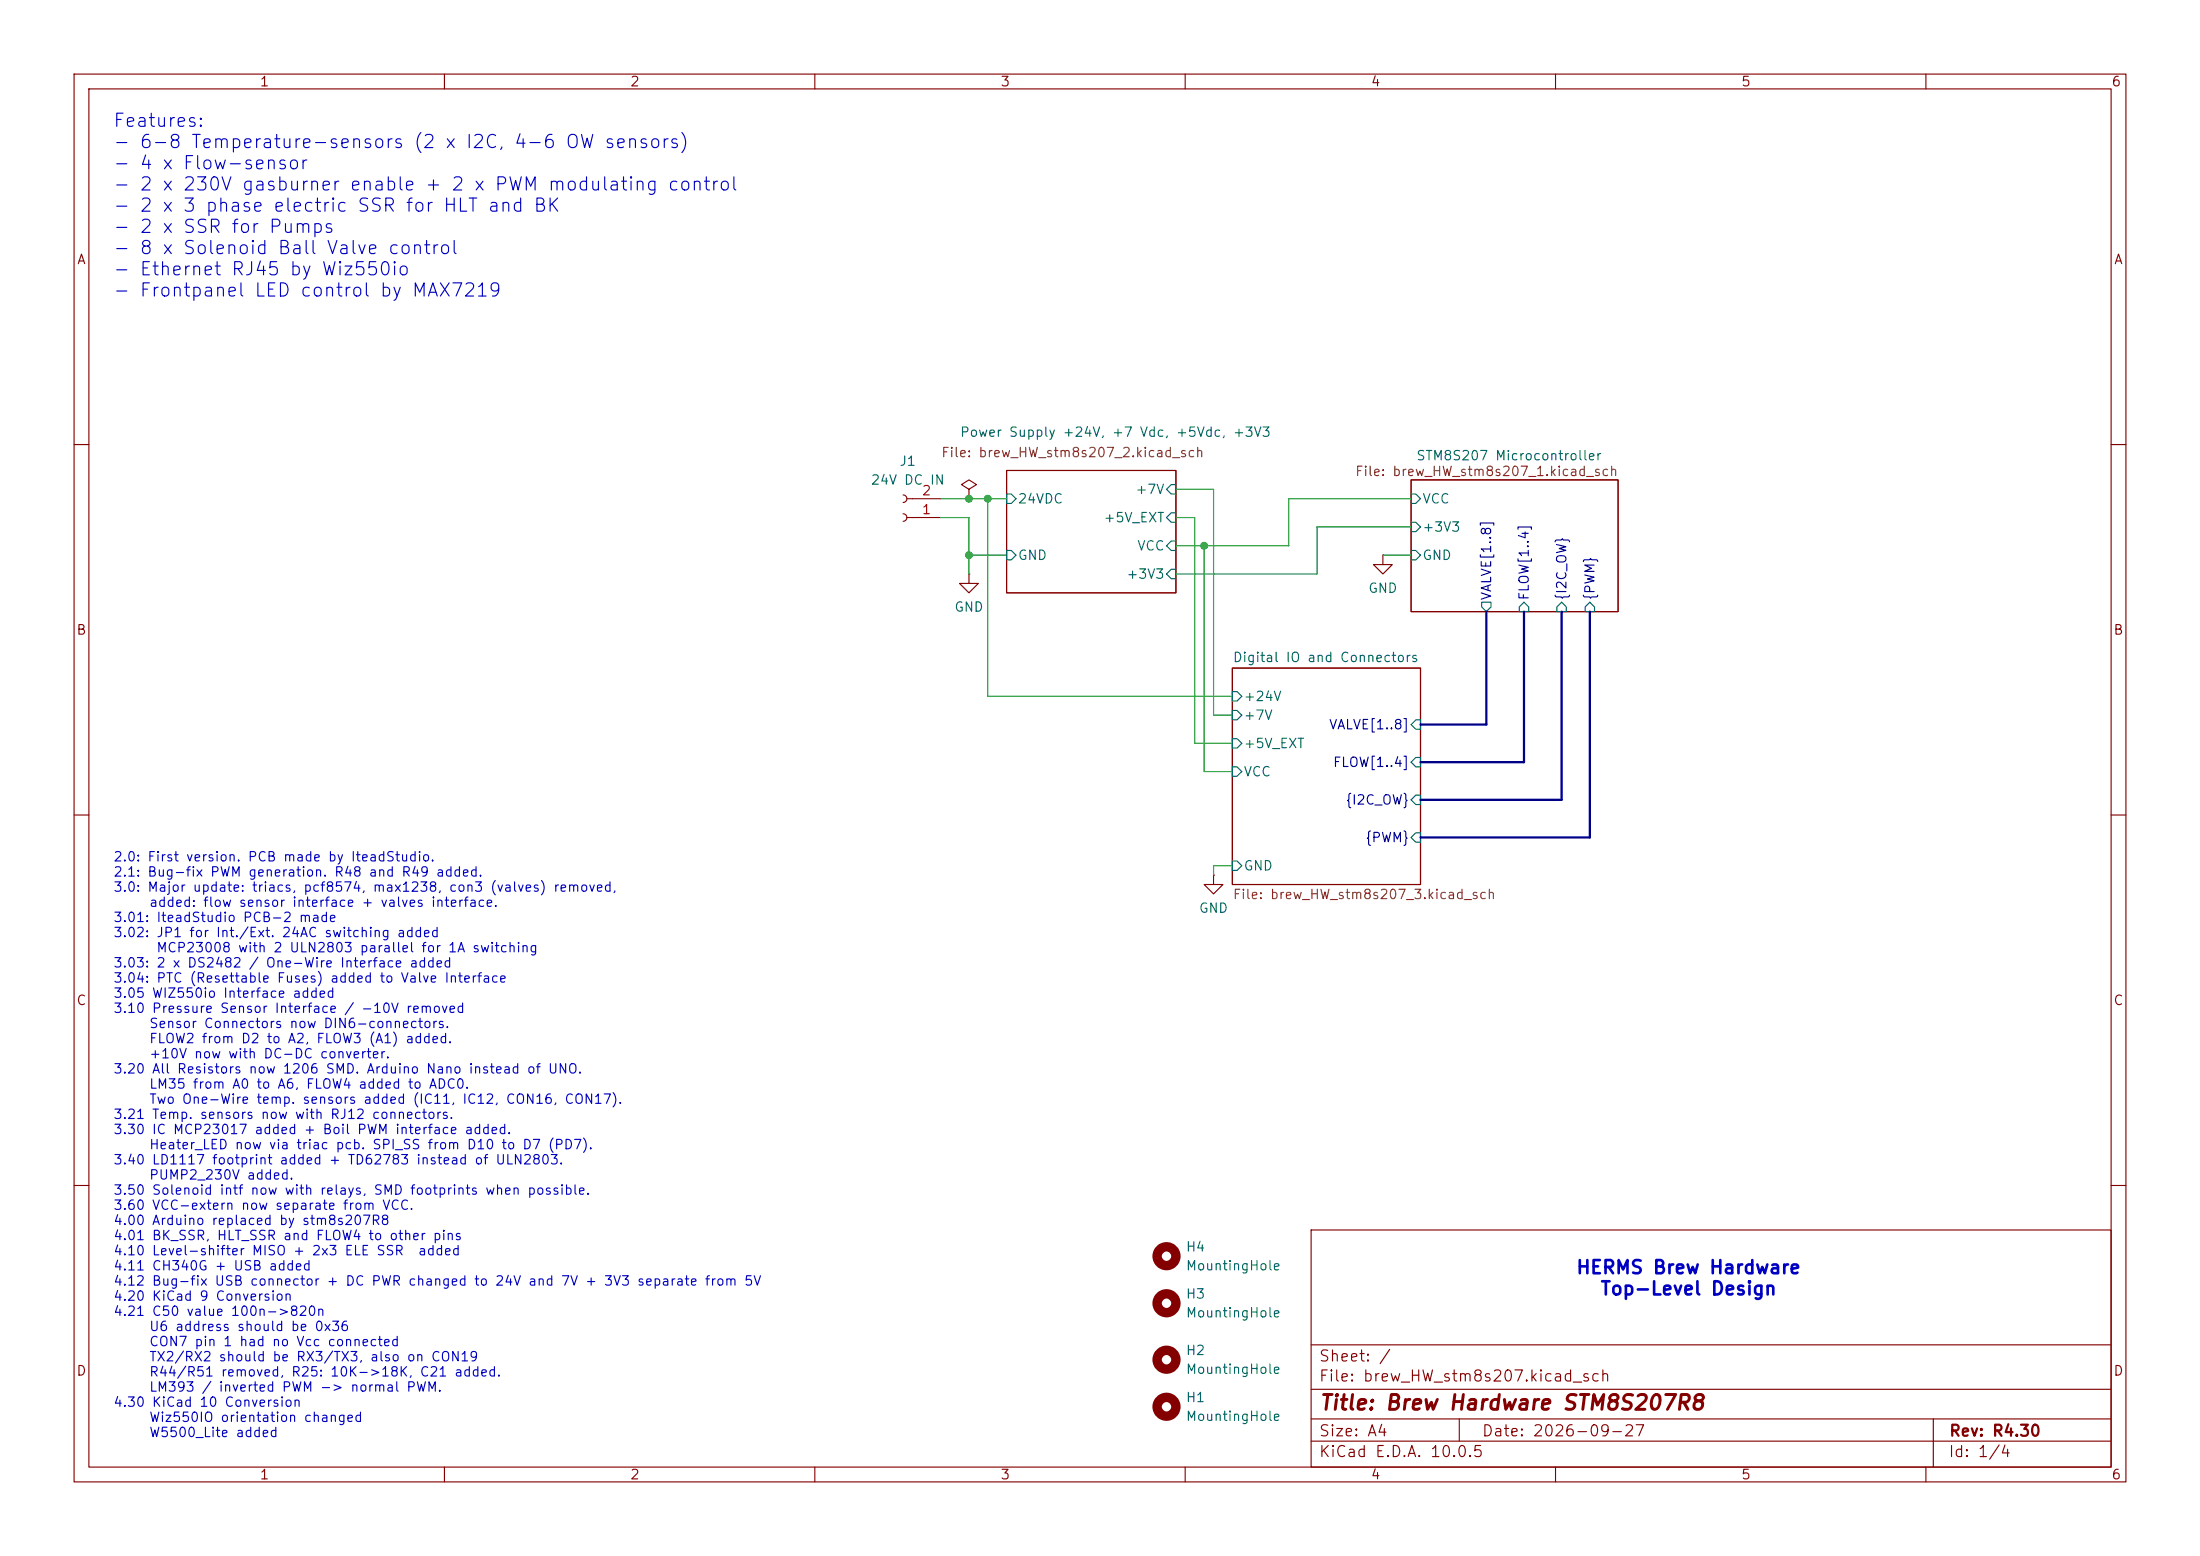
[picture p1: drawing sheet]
(kicad_sch
 (version 20260306)
 (generator "eeschema")
 (generator_version "10.0")
 (paper "A4")
 (title_block
  (title "Brew Hardware STM8S207R8")
  (date "2026-09-27")
  (rev "R4.30"))
 (lib_symbols
  (symbol "Connector:Conn_01x02_Socket"
   (pin_names
    (offset 1.016) (hide yes)) (exclude_from_sim no) (in_bom yes) (on_board yes)
   (in_pos_files yes)
   (duplicate_pin_numbers_are_jumpers no)
   (property "Reference" "J" (at 0 2.54 0) (show_name no) (do_not_autoplace no) (effects (font (size 1.27 1.27))))
   (property "Value" "Conn_01x02_Socket" (at 0 -5.08 0) (show_name no) (do_not_autoplace no) (effects (font (size 1.27 1.27))))
   (property "Footprint" "" (at 0 0 0) (show_name no) (do_not_autoplace no) (hide yes) (effects (font (size 1.27 1.27))))
   (property "Datasheet" "" (at 0 0 0) (show_name no) (do_not_autoplace no) (hide yes) (effects (font (size 1.27 1.27))))
   (property "Description" "Generic connector, single row, 01x02, script generated" (at 0 0 0) (show_name no) (do_not_autoplace no) (hide yes) (effects (font (size 1.27 1.27))))
   (property "ki_locked" "" (at 0 0 0) (show_name no) (do_not_autoplace no) (effects (font (size 1.27 1.27))))
   (symbol "Conn_01x02_Socket_1_1"
    (polyline (pts (xy -1.27 0) (xy -0.508 0)) (stroke (width 0.1524) (type default)) (fill (type none)))
    (polyline (pts (xy -1.27 -2.54) (xy -0.508 -2.54)) (stroke (width 0.1524) (type default)) (fill (type none)))
    (arc (start 0 -0.508) (mid -0.5058 0) (end 0 0.508) (stroke (width 0.1524) (type default)) (fill (type none)))
    (arc (start 0 -3.048) (mid -0.5058 -2.54) (end 0 -2.032) (stroke (width 0.1524) (type default)) (fill (type none)))
    (pin passive line (at -5.08 0 0) (length 3.81) (name "Pin_1" (effects (font (size 1.27 1.27)))) (number "1" (effects (font (size 1.27 1.27)))))
    (pin passive line (at -5.08 -2.54 0) (length 3.81) (name "Pin_2" (effects (font (size 1.27 1.27)))) (number "2" (effects (font (size 1.27 1.27))))))
   (embedded_fonts no))
  (symbol "Mechanical:MountingHole"
   (pin_names
    (offset 1.016)) (exclude_from_sim no) (in_bom no) (on_board yes)
   (in_pos_files yes)
   (duplicate_pin_numbers_are_jumpers no)
   (property "Reference" "H" (at 0 5.08 0) (show_name no) (do_not_autoplace no) (effects (font (size 1.27 1.27))))
   (property "Value" "MountingHole" (at 0 3.175 0) (show_name no) (do_not_autoplace no) (effects (font (size 1.27 1.27))))
   (property "Footprint" "" (at 0 0 0) (show_name no) (do_not_autoplace no) (hide yes) (effects (font (size 1.27 1.27))))
   (property "Datasheet" "" (at 0 0 0) (show_name no) (do_not_autoplace no) (hide yes) (effects (font (size 1.27 1.27))))
   (property "Description" "Mounting Hole without connection" (at 0 0 0) (show_name no) (do_not_autoplace no) (hide yes) (effects (font (size 1.27 1.27))))
   (symbol "MountingHole_0_1"
    (circle (center 0 0) (radius 1.27) (stroke (width 1.27) (type default)) (fill (type none))))
   (embedded_fonts no))
  (symbol "power:GND"
   (power global)
   (pin_numbers (hide yes))
   (pin_names
    (offset 0) (hide yes)) (exclude_from_sim no) (in_bom yes) (on_board yes)
   (in_pos_files yes)
   (duplicate_pin_numbers_are_jumpers no)
   (property "Reference" "#PWR" (at 0 -6.35 0) (show_name no) (do_not_autoplace no) (hide yes) (effects (font (size 1.27 1.27))))
   (property "Value" "GND" (at 0 -3.81 0) (show_name no) (do_not_autoplace no) (effects (font (size 1.27 1.27))))
   (property "Footprint" "" (at 0 0 0) (show_name no) (do_not_autoplace no) (hide yes) (effects (font (size 1.27 1.27))))
   (property "Datasheet" "" (at 0 0 0) (show_name no) (do_not_autoplace no) (hide yes) (effects (font (size 1.27 1.27))))
   (property "Description" "Power symbol creates a global label with name \"GND\" , ground" (at 0 0 0) (show_name no) (do_not_autoplace no) (hide yes) (effects (font (size 1.27 1.27))))
   (symbol "GND_0_1"
    (polyline (pts (xy 0 0) (xy 0 -1.27) (xy 1.27 -1.27) (xy 0 -2.54) (xy -1.27 -1.27) (xy 0 -1.27)) (stroke (width 0) (type default)) (fill (type none))))
   (symbol "GND_1_1"
    (pin power_in line (at 0 0 270) (length 0) (name "" (effects (font (size 1.27 1.27)))) (number "1" (effects (font (size 1.27 1.27))))))
   (embedded_fonts no))
  (symbol "power:PWR_FLAG"
   (power global)
   (pin_numbers (hide yes))
   (pin_names
    (offset 0) (hide yes)) (exclude_from_sim no) (in_bom yes) (on_board yes)
   (in_pos_files yes)
   (duplicate_pin_numbers_are_jumpers no)
   (property "Reference" "#FLG" (at 0 1.905 0) (show_name no) (do_not_autoplace no) (hide yes) (effects (font (size 1.27 1.27))))
   (property "Value" "PWR_FLAG" (at 0 3.81 0) (show_name no) (do_not_autoplace no) (effects (font (size 1.27 1.27))))
   (property "Footprint" "" (at 0 0 0) (show_name no) (do_not_autoplace no) (hide yes) (effects (font (size 1.27 1.27))))
   (property "Datasheet" "" (at 0 0 0) (show_name no) (do_not_autoplace no) (hide yes) (effects (font (size 1.27 1.27))))
   (property "Description" "Special symbol for telling ERC where power comes from" (at 0 0 0) (show_name no) (do_not_autoplace no) (hide yes) (effects (font (size 1.27 1.27))))
   (symbol "PWR_FLAG_0_0"
    (pin power_out line (at 0 0 90) (length 0) (name "" (effects (font (size 1.27 1.27)))) (number "1" (effects (font (size 1.27 1.27))))))
   (symbol "PWR_FLAG_0_1"
    (polyline (pts (xy 0 0) (xy 0 1.27) (xy -1.016 1.905) (xy 0 2.54) (xy 1.016 1.905) (xy 0 1.27)) (stroke (width 0) (type default)) (fill (type none))))
   (embedded_fonts no)))
 (text "Features:\n- 6-8 Temperature-sensors (2 x I2C, 4-6 OW sensors)\n- 4 x Flow-sensor\n- 2 x 230V gasburner enable + 2 x PWM modulating control\n- 2 x 3 phase electric SSR for HLT and BK\n- 2 x SSR for Pumps\n- 8 x Solenoid Ball Valve control\n- Ethernet RJ45 by Wiz550io\n- Frontpanel LED control by MAX7219"
  (exclude_from_sim no)
  (at 15.24 27.94 0)
  (effects (font (size 1.778 1.778)) (justify left)))
 (text "2.0: First version. PCB made by IteadStudio.\n2.1: Bug-fix PWM generation. R48 and R49 added.\n3.0: Major update: triacs, pcf8574, max1238, con3 (valves) removed,\n     added: flow sensor interface + valves interface.\n3.01: IteadStudio PCB-2 made\n3.02: JP1 for Int./Ext. 24AC switching added\n      MCP23008 with 2 ULN2803 parallel for 1A switching\n3.03: 2 x DS2482 / One-Wire Interface added\n3.04: PTC (Resettable Fuses) added to Valve Interface\n3.05 WIZ550io Interface added\n3.10 Pressure Sensor Interface / -10V removed\n     Sensor Connectors now DIN6-connectors.\n     FLOW2 from D2 to A2, FLOW3 (A1) added.\n     +10V now with DC-DC converter.\n3.20 All Resistors now 1206 SMD. Arduino Nano instead of UNO.\n     LM35 from A0 to A6, FLOW4 added to ADC0.\n     Two One-Wire temp. sensors added (IC11, IC12, CON16, CON17).\n3.21 Temp. sensors now with RJ12 connectors.\n3.30 IC MCP23017 added + Boil PWM interface added.\n     Heater_LED now via triac pcb. SPI_SS from D10 to D7 (PD7).\n3.40 LD1117 footprint added + TD62783 instead of ULN2803.\n     PUMP2_230V added.\n3.50 Solenoid intf now with relays, SMD footprints when possible.\n3.60 VCC-extern now separate from VCC.\n4.00 Arduino replaced by stm8s207R8\n4.01 BK_SSR, HLT_SSR and FLOW4 to other pins\n4.10 Level-shifter MISO + 2x3 ELE SSR  added\n4.11 CH340G + USB added\n4.12 Bug-fix USB connector + DC PWR changed to 24V and 7V + 3V3 separate from 5V\n4.20 KiCad 9 Conversion\n4.21 C50 value 100n->820n\n     U6 address should be 0x36\n     CON7 pin 1 had no Vcc connected\n     TX2/RX2 should be RX3/TX3, also on CON19\n     R44/R51 removed, R25: 10K->18K, C21 added.\n     LM393 / inverted PWM -> normal PWM. \n4.30 KiCad 10 Conversion\n     Wiz550IO orientation changed\n     W5500_Lite added\n"
  (exclude_from_sim no)
  (at 15.24 194.31 0)
  (effects (font (size 1.27 1.27)) (justify left bottom)))
 (text "HERMS Brew Hardware\nTop-Level Design"
  (exclude_from_sim no)
  (at 227.965 172.72 0)
  (effects (font (size 1.778 1.778) (thickness 0.3556)
    (bold yes))))
 (junction
  (at 130.81 67.31)
  (diameter 0)
  (color 0 0 0 0))
 (junction
  (at 162.56 73.66)
  (diameter 0)
  (color 0 0 0 0))
 (junction
  (at 130.81 74.93)
  (diameter 0)
  (color 0 0 0 0))
 (junction
  (at 133.35 67.31)
  (diameter 0)
  (color 0 0 0 0))
 (wire
  (pts (xy 162.56 73.66) (xy 173.99 73.66))
  (stroke (width 0) (type default)))
 (wire
  (pts (xy 163.83 66.04) (xy 163.83 96.52))
  (stroke (width 0) (type default)))
 (bus
  (pts (xy 214.63 113.03) (xy 214.63 82.55))
  (stroke (width 0) (type default)))
 (bus
  (pts (xy 205.74 102.87) (xy 191.77 102.87))
  (stroke (width 0) (type default)))
 (wire
  (pts (xy 158.75 73.66) (xy 162.56 73.66))
  (stroke (width 0) (type default)))
 (bus
  (pts (xy 200.66 82.55) (xy 200.66 97.79))
  (stroke (width 0) (type default)))
 (bus
  (pts (xy 205.74 82.55) (xy 205.74 102.87))
  (stroke (width 0) (type default)))
 (bus
  (pts (xy 191.77 113.03) (xy 214.63 113.03))
  (stroke (width 0) (type default)))
 (wire
  (pts (xy 161.29 100.33) (xy 166.37 100.33))
  (stroke (width 0) (type default)))
 (wire
  (pts (xy 173.99 73.66) (xy 173.99 67.31))
  (stroke (width 0) (type default)))
 (wire
  (pts (xy 162.56 104.14) (xy 162.56 73.66))
  (stroke (width 0) (type default)))
 (wire
  (pts (xy 133.35 93.98) (xy 133.35 67.31))
  (stroke (width 0) (type default)))
 (wire
  (pts (xy 133.35 67.31) (xy 135.89 67.31))
  (stroke (width 0) (type default)))
 (wire
  (pts (xy 130.81 74.93) (xy 135.89 74.93))
  (stroke (width 0) (type default)))
 (bus
  (pts (xy 200.66 97.79) (xy 191.77 97.79))
  (stroke (width 0) (type default)))
 (wire
  (pts (xy 173.99 67.31) (xy 190.5 67.31))
  (stroke (width 0) (type default)))
 (wire
  (pts (xy 158.75 77.47) (xy 177.8 77.47))
  (stroke (width 0) (type default)))
 (wire
  (pts (xy 158.75 66.04) (xy 163.83 66.04))
  (stroke (width 0) (type default)))
 (wire
  (pts (xy 127 67.31) (xy 130.81 67.31))
  (stroke (width 0) (type default)))
 (wire
  (pts (xy 190.5 74.93) (xy 186.69 74.93))
  (stroke (width 0) (type default)))
 (wire
  (pts (xy 127 69.85) (xy 130.81 69.85))
  (stroke (width 0) (type default)))
 (bus
  (pts (xy 210.82 82.55) (xy 210.82 107.95))
  (stroke (width 0) (type default)))
 (wire
  (pts (xy 163.83 96.52) (xy 166.37 96.52))
  (stroke (width 0) (type default)))
 (wire
  (pts (xy 166.37 116.84) (xy 163.83 116.84))
  (stroke (width 0) (type default)))
 (wire
  (pts (xy 177.8 77.47) (xy 177.8 71.12))
  (stroke (width 0) (type default)))
 (wire
  (pts (xy 130.81 74.93) (xy 130.81 77.47))
  (stroke (width 0) (type default)))
 (wire
  (pts (xy 158.75 69.85) (xy 161.29 69.85))
  (stroke (width 0) (type default)))
 (wire
  (pts (xy 161.29 69.85) (xy 161.29 100.33))
  (stroke (width 0) (type default)))
 (wire
  (pts (xy 133.35 93.98) (xy 166.37 93.98))
  (stroke (width 0) (type default)))
 (wire
  (pts (xy 163.83 116.84) (xy 163.83 118.11))
  (stroke (width 0) (type default)))
 (bus
  (pts (xy 210.82 107.95) (xy 191.77 107.95))
  (stroke (width 0) (type default)))
 (wire
  (pts (xy 130.81 74.93) (xy 130.81 69.85))
  (stroke (width 0) (type default)))
 (wire
  (pts (xy 177.8 71.12) (xy 190.5 71.12))
  (stroke (width 0) (type default)))
 (wire
  (pts (xy 166.37 104.14) (xy 162.56 104.14))
  (stroke (width 0) (type default)))
 (wire
  (pts (xy 130.81 67.31) (xy 133.35 67.31))
  (stroke (width 0) (type default)))
 (symbol
  (lib_id "Mechanical:MountingHole")
  (at 157.48 169.545 0)
  (unit 1)
  (body_style 1)
  (exclude_from_sim no)
  (in_bom no)
  (on_board yes)
  (in_pos_files yes)
  (dnp no)
  (fields_autoplaced yes)
  (property "Reference" "H4" (at 160.02 168.2749 0) (show_name no) (do_not_autoplace no) (effects (font (size 1.27 1.27)) (justify left)))
  (property "Value" "MountingHole" (at 160.02 170.8149 0) (show_name no) (do_not_autoplace no) (effects (font (size 1.27 1.27)) (justify left)))
  (property "Footprint" "MountingHole:MountingHole_3.2mm_M3" (at 157.48 169.545 0) (hide yes) (show_name no) (do_not_autoplace no) (effects (font (size 1.27 1.27))))
  (property "Datasheet" "" (at 157.48 169.545 0) (hide yes) (show_name no) (do_not_autoplace no) (effects (font (size 1.27 1.27))))
  (property "Description" "Mounting Hole without connection" (at 157.48 169.545 0) (hide yes) (show_name no) (do_not_autoplace no) (effects (font (size 1.27 1.27)))))
 (symbol
  (lib_id "Connector:Conn_01x02_Socket")
  (at 121.92 69.85 180)
  (unit 1)
  (body_style 1)
  (exclude_from_sim no)
  (in_bom yes)
  (on_board yes)
  (in_pos_files yes)
  (dnp no)
  (fields_autoplaced yes)
  (property "Reference" "J1" (at 122.555 62.23 0) (show_name no) (do_not_autoplace no) (effects (font (size 1.27 1.27))))
  (property "Value" "24V DC IN" (at 122.555 64.77 0) (show_name no) (do_not_autoplace no) (effects (font (size 1.27 1.27))))
  (property "Footprint" "Library_Emile:AK500_2" (at 121.92 69.85 0) (hide yes) (show_name no) (do_not_autoplace no) (effects (font (size 1.27 1.27))))
  (property "Datasheet" "" (at 121.92 69.85 0) (hide yes) (show_name no) (do_not_autoplace no) (effects (font (size 1.27 1.27))))
  (property "Description" "Generic connector, single row, 01x02, script generated" (at 121.92 69.85 0) (hide yes) (show_name no) (do_not_autoplace no) (effects (font (size 1.27 1.27))))
  (pin "2")
  (pin "1"))
 (symbol
  (lib_id "Mechanical:MountingHole")
  (at 157.48 189.865 0)
  (unit 1)
  (body_style 1)
  (exclude_from_sim no)
  (in_bom no)
  (on_board yes)
  (in_pos_files yes)
  (dnp no)
  (fields_autoplaced yes)
  (property "Reference" "H1" (at 160.02 188.5949 0) (show_name no) (do_not_autoplace no) (effects (font (size 1.27 1.27)) (justify left)))
  (property "Value" "MountingHole" (at 160.02 191.1349 0) (show_name no) (do_not_autoplace no) (effects (font (size 1.27 1.27)) (justify left)))
  (property "Footprint" "MountingHole:MountingHole_3.2mm_M3" (at 157.48 189.865 0) (hide yes) (show_name no) (do_not_autoplace no) (effects (font (size 1.27 1.27))))
  (property "Datasheet" "" (at 157.48 189.865 0) (hide yes) (show_name no) (do_not_autoplace no) (effects (font (size 1.27 1.27))))
  (property "Description" "Mounting Hole without connection" (at 157.48 189.865 0) (hide yes) (show_name no) (do_not_autoplace no) (effects (font (size 1.27 1.27)))))
 (symbol
  (lib_id "power:PWR_FLAG")
  (at 130.81 67.31 0)
  (unit 1)
  (body_style 1)
  (exclude_from_sim no)
  (in_bom yes)
  (on_board yes)
  (in_pos_files yes)
  (dnp no)
  (fields_autoplaced yes)
  (property "Reference" "#FLG01" (at 130.81 65.405 0) (hide yes) (show_name no) (do_not_autoplace no) (effects (font (size 1.27 1.27))))
  (property "Value" "PWR_FLAG" (at 130.81 62.23 0) (hide yes) (show_name no) (do_not_autoplace no) (effects (font (size 1.27 1.27))))
  (property "Footprint" "" (at 130.81 67.31 0) (hide yes) (show_name no) (do_not_autoplace no) (effects (font (size 1.27 1.27))))
  (property "Datasheet" "" (at 130.81 67.31 0) (hide yes) (show_name no) (do_not_autoplace no) (effects (font (size 1.27 1.27))))
  (property "Description" "Special symbol for telling ERC where power comes from" (at 130.81 67.31 0) (hide yes) (show_name no) (do_not_autoplace no) (effects (font (size 1.27 1.27))))
  (pin "1"))
 (symbol
  (lib_id "power:GND")
  (at 186.69 74.93 0)
  (unit 1)
  (body_style 1)
  (exclude_from_sim no)
  (in_bom yes)
  (on_board yes)
  (in_pos_files yes)
  (dnp no)
  (fields_autoplaced yes)
  (property "Reference" "#PWR035" (at 186.69 81.28 0) (hide yes) (show_name no) (do_not_autoplace no) (effects (font (size 1.27 1.27))))
  (property "Value" "GND" (at 186.69 79.375 0) (show_name no) (do_not_autoplace no) (effects (font (size 1.27 1.27))))
  (property "Footprint" "" (at 186.69 74.93 0) (hide yes) (show_name no) (do_not_autoplace no) (effects (font (size 1.27 1.27))))
  (property "Datasheet" "" (at 186.69 74.93 0) (hide yes) (show_name no) (do_not_autoplace no) (effects (font (size 1.27 1.27))))
  (property "Description" "Power symbol creates a global label with name \"GND\" , ground" (at 186.69 74.93 0) (hide yes) (show_name no) (do_not_autoplace no) (effects (font (size 1.27 1.27))))
  (pin "1"))
 (symbol
  (lib_id "power:GND")
  (at 163.83 118.11 0)
  (unit 1)
  (body_style 1)
  (exclude_from_sim no)
  (in_bom yes)
  (on_board yes)
  (in_pos_files yes)
  (dnp no)
  (fields_autoplaced yes)
  (property "Reference" "#PWR091" (at 163.83 124.46 0) (hide yes) (show_name no) (do_not_autoplace no) (effects (font (size 1.27 1.27))))
  (property "Value" "GND" (at 163.83 122.555 0) (show_name no) (do_not_autoplace no) (effects (font (size 1.27 1.27))))
  (property "Footprint" "" (at 163.83 118.11 0) (hide yes) (show_name no) (do_not_autoplace no) (effects (font (size 1.27 1.27))))
  (property "Datasheet" "" (at 163.83 118.11 0) (hide yes) (show_name no) (do_not_autoplace no) (effects (font (size 1.27 1.27))))
  (property "Description" "Power symbol creates a global label with name \"GND\" , ground" (at 163.83 118.11 0) (hide yes) (show_name no) (do_not_autoplace no) (effects (font (size 1.27 1.27))))
  (pin "1"))
 (symbol
  (lib_id "Mechanical:MountingHole")
  (at 157.48 175.895 0)
  (unit 1)
  (body_style 1)
  (exclude_from_sim no)
  (in_bom no)
  (on_board yes)
  (in_pos_files yes)
  (dnp no)
  (fields_autoplaced yes)
  (property "Reference" "H3" (at 160.02 174.6249 0) (show_name no) (do_not_autoplace no) (effects (font (size 1.27 1.27)) (justify left)))
  (property "Value" "MountingHole" (at 160.02 177.1649 0) (show_name no) (do_not_autoplace no) (effects (font (size 1.27 1.27)) (justify left)))
  (property "Footprint" "MountingHole:MountingHole_3.2mm_M3" (at 157.48 175.895 0) (hide yes) (show_name no) (do_not_autoplace no) (effects (font (size 1.27 1.27))))
  (property "Datasheet" "" (at 157.48 175.895 0) (hide yes) (show_name no) (do_not_autoplace no) (effects (font (size 1.27 1.27))))
  (property "Description" "Mounting Hole without connection" (at 157.48 175.895 0) (hide yes) (show_name no) (do_not_autoplace no) (effects (font (size 1.27 1.27)))))
 (symbol
  (lib_id "power:GND")
  (at 130.81 77.47 0)
  (unit 1)
  (body_style 1)
  (exclude_from_sim no)
  (in_bom yes)
  (on_board yes)
  (in_pos_files yes)
  (dnp no)
  (fields_autoplaced yes)
  (property "Reference" "#PWR034" (at 130.81 83.82 0) (hide yes) (show_name no) (do_not_autoplace no) (effects (font (size 1.27 1.27))))
  (property "Value" "GND" (at 130.81 81.915 0) (show_name no) (do_not_autoplace no) (effects (font (size 1.27 1.27))))
  (property "Footprint" "" (at 130.81 77.47 0) (hide yes) (show_name no) (do_not_autoplace no) (effects (font (size 1.27 1.27))))
  (property "Datasheet" "" (at 130.81 77.47 0) (hide yes) (show_name no) (do_not_autoplace no) (effects (font (size 1.27 1.27))))
  (property "Description" "Power symbol creates a global label with name \"GND\" , ground" (at 130.81 77.47 0) (hide yes) (show_name no) (do_not_autoplace no) (effects (font (size 1.27 1.27))))
  (pin "1"))
 (symbol
  (lib_id "Mechanical:MountingHole")
  (at 157.48 183.515 0)
  (unit 1)
  (body_style 1)
  (exclude_from_sim no)
  (in_bom no)
  (on_board yes)
  (in_pos_files yes)
  (dnp no)
  (fields_autoplaced yes)
  (property "Reference" "H2" (at 160.02 182.2449 0) (show_name no) (do_not_autoplace no) (effects (font (size 1.27 1.27)) (justify left)))
  (property "Value" "MountingHole" (at 160.02 184.7849 0) (show_name no) (do_not_autoplace no) (effects (font (size 1.27 1.27)) (justify left)))
  (property "Footprint" "MountingHole:MountingHole_3.2mm_M3" (at 157.48 183.515 0) (hide yes) (show_name no) (do_not_autoplace no) (effects (font (size 1.27 1.27))))
  (property "Datasheet" "" (at 157.48 183.515 0) (hide yes) (show_name no) (do_not_autoplace no) (effects (font (size 1.27 1.27))))
  (property "Description" "Mounting Hole without connection" (at 157.48 183.515 0) (hide yes) (show_name no) (do_not_autoplace no) (effects (font (size 1.27 1.27)))))
 (sheet
  (at 135.89 63.5)
  (size 22.86 16.51)
  (exclude_from_sim no)
  (in_bom yes)
  (on_board yes)
  (dnp no)
  (stroke (width 0) (type solid))
  (fill (color 0 0 0 0))
  (property "Sheetname" "Power Supply +24V, +7 Vdc, +5Vdc, +3V3" (at 129.54 59.055 0) (show_name no) (do_not_autoplace no) (effects (font (size 1.27 1.27)) (justify left bottom)))
  (property "Sheetfile" "brew_HW_stm8s207_2.kicad_sch" (at 127 60.325 0) (show_name no) (do_not_autoplace no) (effects (font (size 1.27 1.27)) (justify left top)))
  (pin "24VDC" input (at 135.89 67.31 180) (effects (font (size 1.27 1.27)) (justify left)))
  (pin "GND" input (at 135.89 74.93 180) (effects (font (size 1.27 1.27)) (justify left)))
  (pin "+3V3" input (at 158.75 77.47 0) (effects (font (size 1.27 1.27)) (justify right)))
  (pin "+5V_EXT" input (at 158.75 69.85 0) (effects (font (size 1.27 1.27)) (justify right)))
  (pin "+7V" input (at 158.75 66.04 0) (effects (font (size 1.27 1.27)) (justify right)))
  (pin "VCC" input (at 158.75 73.66 0) (effects (font (size 1.27 1.27)) (justify right))))
 (sheet
  (at 190.5 64.77)
  (size 27.94 17.78)
  (exclude_from_sim no)
  (in_bom yes)
  (on_board yes)
  (dnp no)
  (stroke (width 0) (type solid))
  (fill (color 0 0 0 0))
  (property "Sheetname" "STM8S207 Microcontroller" (at 191.135 62.23 0) (show_name no) (do_not_autoplace no) (effects (font (size 1.27 1.27)) (justify left bottom)))
  (property "Sheetfile" "brew_HW_stm8s207_1.kicad_sch" (at 182.88 62.865 0) (show_name no) (do_not_autoplace no) (effects (font (size 1.27 1.27)) (justify left top)))
  (pin "+3V3" input (at 190.5 71.12 180) (effects (font (size 1.27 1.27)) (justify left)))
  (pin "GND" input (at 190.5 74.93 180) (effects (font (size 1.27 1.27)) (justify left)))
  (pin "VCC" input (at 190.5 67.31 180) (effects (font (size 1.27 1.27)) (justify left)))
  (pin "VALVE[1..8]" output (at 200.66 82.55 270) (effects (font (size 1.27 1.27)) (justify left)))
  (pin "FLOW[1..4]" input (at 205.74 82.55 270) (effects (font (size 1.27 1.27)) (justify left)))
  (pin "{I2C_OW}" input (at 210.82 82.55 270) (effects (font (size 1.27 1.27)) (justify left)))
  (pin "{PWM}" input (at 214.63 82.55 270) (effects (font (size 1.27 1.27)) (justify left))))
 (sheet
  (at 166.37 90.17)
  (size 25.4 29.21)
  (exclude_from_sim no)
  (in_bom yes)
  (on_board yes)
  (dnp no)
  (fields_autoplaced yes)
  (stroke (width 0) (type solid))
  (fill (color 0 0 0 0))
  (property "Sheetname" "Digital IO and Connectors" (at 166.37 89.4584 0) (show_name no) (do_not_autoplace no) (effects (font (size 1.27 1.27)) (justify left bottom)))
  (property "Sheetfile" "brew_HW_stm8s207_3.kicad_sch" (at 166.37 119.9646 0) (show_name no) (do_not_autoplace no) (effects (font (size 1.27 1.27)) (justify left top)))
  (pin "+5V_EXT" input (at 166.37 100.33 180) (effects (font (size 1.27 1.27)) (justify left)))
  (pin "+7V" input (at 166.37 96.52 180) (effects (font (size 1.27 1.27)) (justify left)))
  (pin "+24V" input (at 166.37 93.98 180) (effects (font (size 1.27 1.27)) (justify left)))
  (pin "GND" input (at 166.37 116.84 180) (effects (font (size 1.27 1.27)) (justify left)))
  (pin "VCC" input (at 166.37 104.14 180) (effects (font (size 1.27 1.27)) (justify left)))
  (pin "VALVE[1..8]" input (at 191.77 97.79 0) (effects (font (size 1.27 1.27)) (justify right)))
  (pin "FLOW[1..4]" input (at 191.77 102.87 0) (effects (font (size 1.27 1.27)) (justify right)))
  (pin "{I2C_OW}" input (at 191.77 107.95 0) (effects (font (size 1.27 1.27)) (justify right)))
  (pin "{PWM}" input (at 191.77 113.03 0) (effects (font (size 1.27 1.27)) (justify right))))
 (sheet_instances
  (path ""
   (page "1")))
 (embedded_fonts no))
